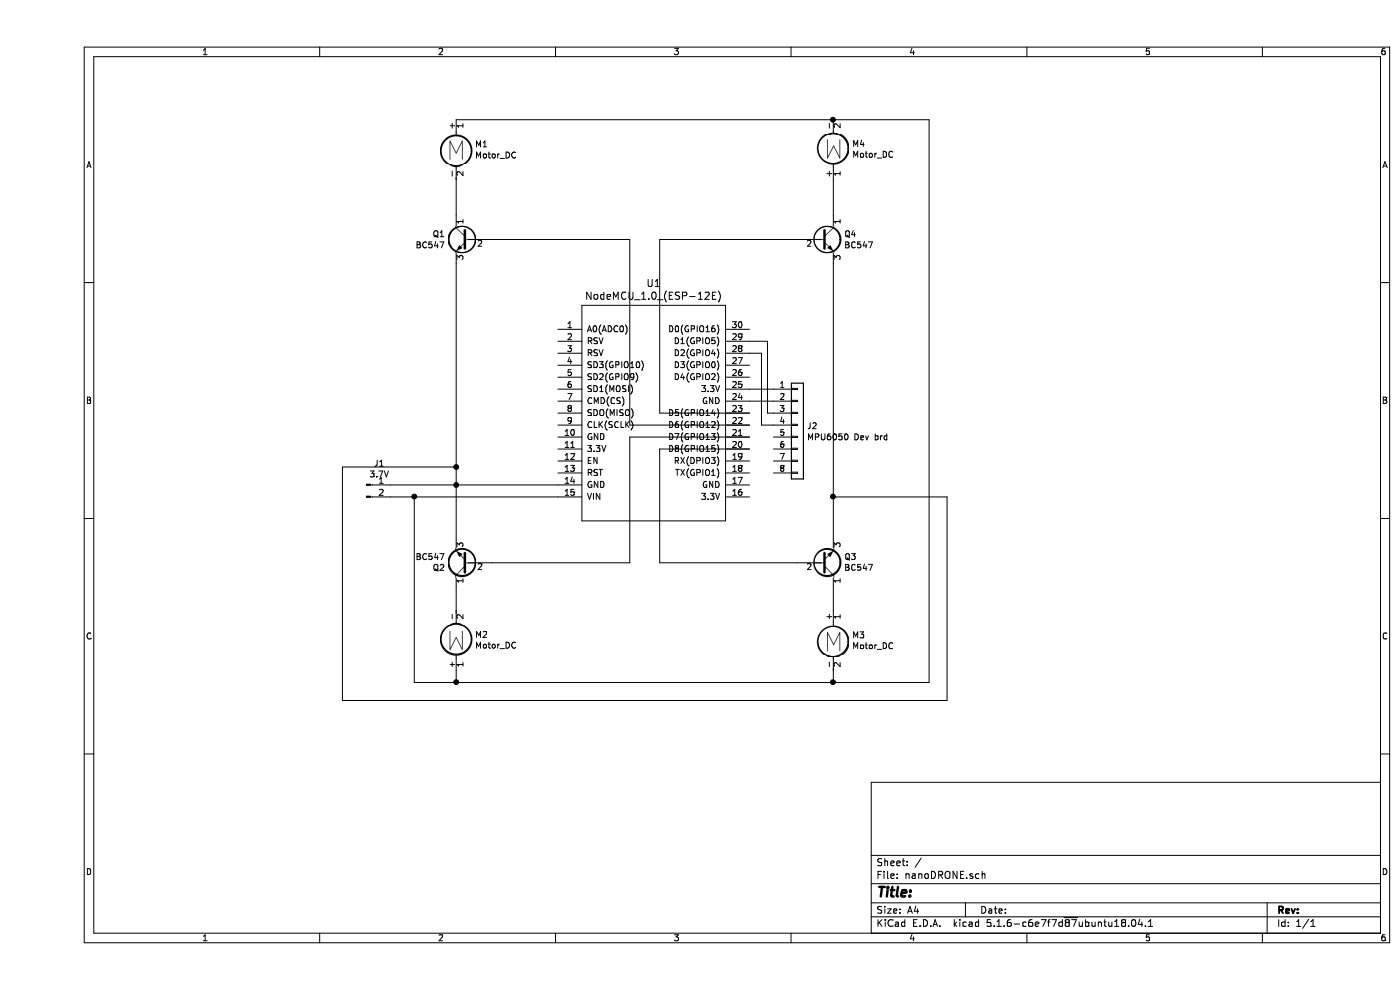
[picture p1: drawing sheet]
EESchema Schematic File Version 4
EELAYER 30 0
EELAYER END
$Descr A4 11693 8268
encoding utf-8
Sheet 1 1
Title ""
Date ""
Rev ""
Comp ""
Comment1 ""
Comment2 ""
Comment3 ""
Comment4 ""
$EndDescr
$Comp
L Connector:Conn_01x02_Male J1
U 1 1
P 2750 4050
F 0 "J1" H 2858 4231 50  0000 C CNN
F 1 "3.7V" H 2858 4140 50  0000 C CNN
F 2 "Connector_Molex:Molex_KK-254_AE-6410-02A_1x02_P2.54mm_Vertical" H 2750 4050 50  0001 C CNN
F 3 "~" H 2750 4050 50  0001 C CNN
	1    2750 4050
	1    0    0    -1  
$EndComp
$Comp
L Transistor_BJT:BC547 Q3
U 1 1
P 6550 4700
F 0 "Q3" H 6741 4654 50  0000 L CNN
F 1 "BC547" H 6741 4745 50  0000 L CNN
F 2 "Package_TO_SOT_THT:TO-92_Inline" H 6750 4625 50  0001 L CIN
F 3 "https://www.onsemi.com/pub/Collateral/BC550-D.pdf" H 6550 4700 50  0001 L CNN
	1    6550 4700
	1    0    0    1   
$EndComp
$Comp
L Motor:Motor_DC M3
U 1 1
P 6650 5300
F 0 "M3" H 6808 5296 50  0000 L CNN
F 1 "Motor_DC" H 6808 5205 50  0000 L CNN
F 2 "Connector_Molex:Molex_KK-254_AE-6410-02A_1x02_P2.54mm_Vertical" H 6650 5210 50  0001 C CNN
F 3 "~" H 6650 5210 50  0001 C CNN
	1    6650 5300
	1    0    0    -1  
$EndComp
$Comp
L Transistor_BJT:BC547 Q1
U 1 1
P 3600 2000
F 0 "Q1" H 3791 2046 50  0000 L CNN
F 1 "BC547" H 3791 1955 50  0000 L CNN
F 2 "Package_TO_SOT_THT:TO-92_Inline" H 3800 1925 50  0001 L CIN
F 3 "https://www.onsemi.com/pub/Collateral/BC550-D.pdf" H 3600 2000 50  0001 L CNN
	1    3600 2000
	-1   0    0    -1  
$EndComp
$Comp
L Motor:Motor_DC M1
U 1 1
P 3500 1200
F 0 "M1" H 3658 1196 50  0000 L CNN
F 1 "Motor_DC" H 3658 1105 50  0000 L CNN
F 2 "Connector_Molex:Molex_KK-254_AE-6410-02A_1x02_P2.54mm_Vertical" H 3500 1110 50  0001 C CNN
F 3 "~" H 3500 1110 50  0001 C CNN
	1    3500 1200
	1    0    0    -1  
$EndComp
$Comp
L Transistor_BJT:BC547 Q2
U 1 1
P 3600 4700
F 0 "Q2" H 3791 4746 50  0000 L CNN
F 1 "BC547" H 3791 4655 50  0000 L CNN
F 2 "Package_TO_SOT_THT:TO-92_Inline" H 3800 4625 50  0001 L CIN
F 3 "https://www.onsemi.com/pub/Collateral/BC550-D.pdf" H 3600 4700 50  0001 L CNN
	1    3600 4700
	-1   0    0    1   
$EndComp
$Comp
L Motor:Motor_DC M2
U 1 1
P 3500 5400
F 0 "M2" H 3342 5304 50  0000 R CNN
F 1 "Motor_DC" H 3342 5395 50  0000 R CNN
F 2 "Connector_Molex:Molex_KK-254_AE-6410-02A_1x02_P2.54mm_Vertical" H 3500 5310 50  0001 C CNN
F 3 "~" H 3500 5310 50  0001 C CNN
	1    3500 5400
	-1   0    0    1   
$EndComp
$Comp
L ESP8266:NodeMCU_1.0_(ESP-12E) U1
U 1 1
P 5150 3450
F 0 "U1" H 5150 4537 60  0000 C CNN
F 1 "NodeMCU_1.0_(ESP-12E)" H 5150 4431 60  0000 C CNN
F 2 "ESP8266:NodeMCU1.0(12-E)" H 4550 2600 60  0001 C CNN
F 3 "" H 4550 2600 60  0000 C CNN
	1    5150 3450
	1    0    0    -1  
$EndComp
$Comp
L Transistor_BJT:BC547 Q4
U 1 1
P 6550 2000
F 0 "Q4" H 6741 2046 50  0000 L CNN
F 1 "BC547" H 6741 1955 50  0000 L CNN
F 2 "Package_TO_SOT_THT:TO-92_Inline" H 6750 1925 50  0001 L CIN
F 3 "https://www.onsemi.com/pub/Collateral/BC550-D.pdf" H 6550 2000 50  0001 L CNN
	1    6550 2000
	1    0    0    -1  
$EndComp
$Comp
L Motor:Motor_DC M4
U 1 1
P 6650 1300
F 0 "M4" H 6492 1204 50  0000 R CNN
F 1 "Motor_DC" H 6492 1295 50  0000 R CNN
F 2 "Connector_Molex:Molex_KK-254_AE-6410-02A_1x02_P2.54mm_Vertical" H 6650 1210 50  0001 C CNN
F 3 "~" H 6650 1210 50  0001 C CNN
	1    6650 1300
	-1   0    0    1   
$EndComp
Wire Wire Line
	3500 1800 3500 1500
Wire Wire Line
	6650 1500 6650 1800
Wire Wire Line
	3500 1000 6650 1000
Wire Wire Line
	6650 1000 7450 1000
Wire Wire Line
	7450 1000 7450 5700
Connection ~ 6650 1000
Wire Wire Line
	4950 2000 4950 3550
Wire Wire Line
	4950 3550 5950 3550
Wire Wire Line
	5200 2000 5200 3450
Wire Wire Line
	5200 3450 5950 3450
Wire Wire Line
	5200 2000 6350 2000
Wire Wire Line
	5950 3650 4950 3650
Wire Wire Line
	4950 3650 4950 4700
Wire Wire Line
	4950 4700 3800 4700
Wire Wire Line
	5950 3750 5200 3750
Wire Wire Line
	5200 3750 5200 4700
Wire Wire Line
	5200 4700 6350 4700
Wire Wire Line
	3500 2200 3500 3900
Wire Wire Line
	4350 4050 3500 4050
Connection ~ 3500 4050
Wire Wire Line
	3500 4050 3500 4500
Wire Wire Line
	2950 4050 3500 4050
Wire Wire Line
	2950 4150 3150 4150
Wire Wire Line
	3150 5700 3150 4150
Connection ~ 3150 4150
Wire Wire Line
	3150 5700 3500 5700
Wire Wire Line
	6650 4900 6650 5100
Wire Wire Line
	6650 5600 6650 5700
Connection ~ 6650 5700
Wire Wire Line
	6650 5700 7450 5700
Wire Wire Line
	3500 4900 3500 5100
Wire Wire Line
	3500 5600 3500 5700
Connection ~ 3500 5700
Wire Wire Line
	3500 5700 6650 5700
Wire Wire Line
	3800 2000 4950 2000
Wire Wire Line
	6650 2200 6650 4150
Connection ~ 6650 4150
Wire Wire Line
	6650 4150 6650 4500
Wire Wire Line
	7600 4150 7600 5850
Wire Wire Line
	7600 5850 2550 5850
Wire Wire Line
	2550 5850 2550 3900
Wire Wire Line
	2550 3900 3500 3900
Wire Wire Line
	3500 3900 3500 4050
Connection ~ 3500 3900
Wire Wire Line
	6650 4150 7600 4150
Wire Wire Line
	3150 4150 4350 4150
$EndSCHEMATC
